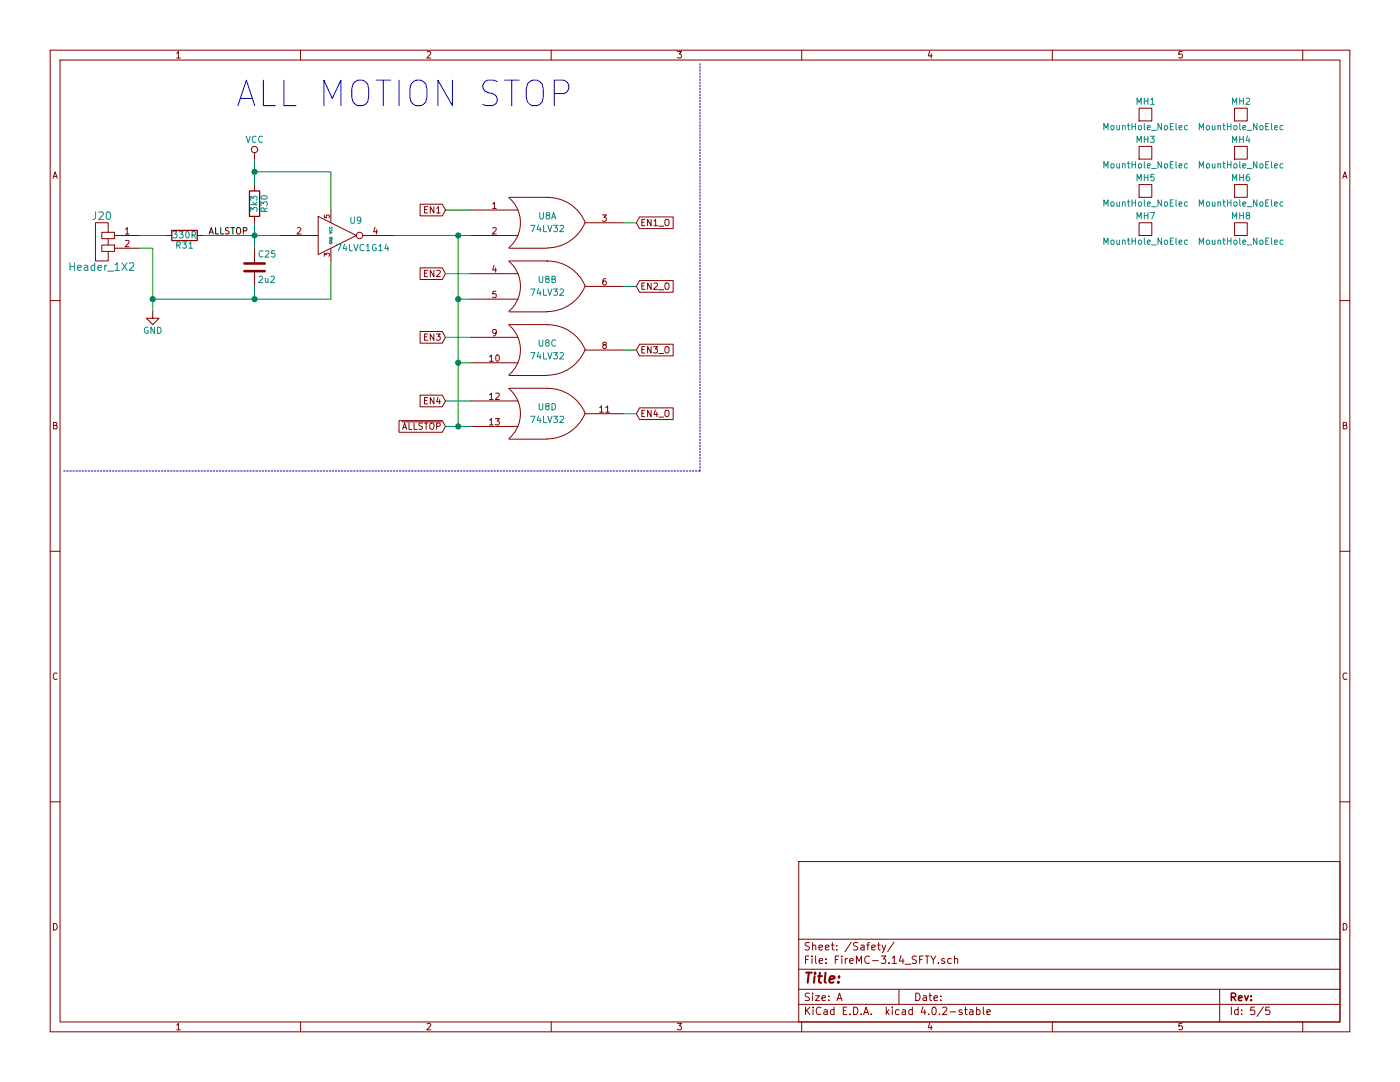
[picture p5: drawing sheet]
EESchema Schematic File Version 2
LIBS:power
LIBS:device
LIBS:transistors
LIBS:conn
LIBS:linear
LIBS:regul
LIBS:74xx
LIBS:cmos4000
LIBS:adc-dac
LIBS:memory
LIBS:xilinx
LIBS:microcontrollers
LIBS:dsp
LIBS:microchip
LIBS:analog_switches
LIBS:motorola
LIBS:texas
LIBS:intel
LIBS:audio
LIBS:interface
LIBS:digital-audio
LIBS:philips
LIBS:display
LIBS:cypress
LIBS:siliconi
LIBS:opto
LIBS:atmel
LIBS:contrib
LIBS:valves
LIBS:headers
LIBS:stepstick
LIBS:Linear Technologies
LIBS:Microchip Technologies
LIBS:Maxim Integrated
LIBS:Intersil
LIBS:mounting hole
LIBS:TI
LIBS:power_transistors
LIBS:FireMC-3.14-cache
EELAYER 25 0
EELAYER END
$Descr A 11000 8500
encoding utf-8
Sheet 5 5
Title ""
Date ""
Rev ""
Comp ""
Comment1 ""
Comment2 ""
Comment3 ""
Comment4 ""
$EndDescr
$Comp
L 74AHC1G14 U9
U 1 1
P 2650 1850
F 0 "U9" H 2795 1965 50  0000 C CNN
F 1 "74LVC1G14" H 2850 1750 50  0000 C CNN
F 2 "IPC_SOT:SOT95P280X145-5N" H 2745 1715 50  0001 C CNN
F 3 "" H 2795 1965 50  0000 C CNN
	1    2650 1850
	1    0    0    -1  
$EndComp
$Comp
L 74LS32 U8
U 1 1
P 4300 1750
F 0 "U8" H 4300 1800 50  0000 C CNN
F 1 "74LV32" H 4300 1700 50  0000 C CNN
F 2 "IPC_SOP:SOP65P640X120-14N" H 4300 1750 50  0001 C CNN
F 3 "" H 4300 1750 50  0000 C CNN
	1    4300 1750
	1    0    0    -1  
$EndComp
$Comp
L 74LS32 U8
U 2 1
P 4300 2250
F 0 "U8" H 4300 2300 50  0000 C CNN
F 1 "74LV32" H 4300 2200 50  0000 C CNN
F 2 "IPC_SOP:SOP65P640X120-14N" H 4300 2250 50  0001 C CNN
F 3 "" H 4300 2250 50  0000 C CNN
	2    4300 2250
	1    0    0    -1  
$EndComp
$Comp
L 74LS32 U8
U 3 1
P 4300 2750
F 0 "U8" H 4300 2800 50  0000 C CNN
F 1 "74LV32" H 4300 2700 50  0000 C CNN
F 2 "IPC_SOP:SOP65P640X120-14N" H 4300 2750 50  0001 C CNN
F 3 "" H 4300 2750 50  0000 C CNN
	3    4300 2750
	1    0    0    -1  
$EndComp
$Comp
L 74LS32 U8
U 4 1
P 4300 3250
F 0 "U8" H 4300 3300 50  0000 C CNN
F 1 "74LV32" H 4300 3200 50  0000 C CNN
F 2 "IPC_SOP:SOP65P640X120-14N" H 4300 3250 50  0001 C CNN
F 3 "" H 4300 3250 50  0000 C CNN
	4    4300 3250
	1    0    0    -1  
$EndComp
$Comp
L C C25
U 1 1
P 2000 2100
F 0 "C25" H 2025 2200 50  0000 L CNN
F 1 "2u2" H 2025 2000 50  0000 L CNN
F 2 "IPC_CAP:CAPC1608X90N" H 2038 1950 50  0001 C CNN
F 3 "" H 2000 2100 50  0000 C CNN
	1    2000 2100
	1    0    0    -1  
$EndComp
$Comp
L R R30
U 1 1
P 2000 1600
F 0 "R30" V 2080 1600 50  0000 C CNN
F 1 "3k3" V 2000 1600 50  0000 C CNN
F 2 "IPC_RES:RESC1608X55N" V 1930 1600 50  0001 C CNN
F 3 "" H 2000 1600 50  0000 C CNN
	1    2000 1600
	1    0    0    -1  
$EndComp
$Comp
L R R31
U 1 1
P 1450 1850
F 0 "R31" V 1530 1850 50  0000 C CNN
F 1 "330R" V 1450 1850 50  0000 C CNN
F 2 "IPC_RES:RESC1608X55N" V 1380 1850 50  0001 C CNN
F 3 "" H 1450 1850 50  0000 C CNN
	1    1450 1850
	0    1    1    0   
$EndComp
$Comp
L Header_1X2 J20
U 1 1
P 800 1900
F 0 "J20" H 800 2100 60  0000 C CNN
F 1 "Header_1X2" H 800 1700 60  0000 C CNN
F 2 "IPC_MFG:SULLINS_PRPC002SAAN-RC" H 800 1800 60  0001 C CNN
F 3 "" H 800 1800 60  0000 C CNN
	1    800  1900
	-1   0    0    -1  
$EndComp
$Comp
L GND #PWR059
U 1 1
P 1200 2450
F 0 "#PWR059" H 1200 2200 50  0001 C CNN
F 1 "GND" H 1200 2300 50  0000 C CNN
F 2 "" H 1200 2450 50  0000 C CNN
F 3 "" H 1200 2450 50  0000 C CNN
	1    1200 2450
	1    0    0    -1  
$EndComp
$Comp
L VCC #PWR060
U 1 1
P 2000 1250
F 0 "#PWR060" H 2000 1100 50  0001 C CNN
F 1 "VCC" H 2000 1400 50  0000 C CNN
F 2 "" H 2000 1250 50  0000 C CNN
F 3 "" H 2000 1250 50  0000 C CNN
	1    2000 1250
	1    0    0    -1  
$EndComp
Wire Wire Line
	1100 1950 1200 1950
Wire Wire Line
	1200 1950 1200 2450
Wire Wire Line
	1200 2350 2600 2350
Connection ~ 2000 2350
Wire Wire Line
	1100 1850 1300 1850
Wire Wire Line
	1600 1850 2200 1850
Wire Wire Line
	2000 1750 2000 1950
Connection ~ 2000 1850
Wire Wire Line
	2600 2350 2600 2050
Wire Wire Line
	2600 1650 2600 1350
Wire Wire Line
	2600 1350 2000 1350
Wire Wire Line
	2000 1250 2000 1450
Connection ~ 2000 1350
Text Label 1950 1850 2    50   ~ 0
ALLSTOP
Connection ~ 1200 2350
Wire Wire Line
	2000 2250 2000 2350
Text GLabel 3500 1650 0    50   Input ~ 0
EN1
Text GLabel 3500 2150 0    50   Input ~ 0
EN2
Text GLabel 3500 2650 0    50   Input ~ 0
EN3
Text GLabel 3500 3150 0    50   Input ~ 0
EN4
Text GLabel 5000 1750 2    50   Input ~ 0
EN1_O
Text GLabel 5000 2250 2    50   Input ~ 0
EN2_O
Text GLabel 5000 2750 2    50   Input ~ 0
EN3_O
Text GLabel 5000 3250 2    50   Input ~ 0
EN4_O
Text GLabel 3500 3350 0    50   Input ~ 0
~ALLSTOP
Wire Wire Line
	3700 1850 3100 1850
Wire Wire Line
	3700 3350 3500 3350
Wire Wire Line
	3600 3350 3600 1850
Connection ~ 3600 1850
Connection ~ 3600 3350
Wire Wire Line
	3700 2350 3600 2350
Connection ~ 3600 2350
Wire Wire Line
	3700 2850 3600 2850
Connection ~ 3600 2850
Wire Wire Line
	3500 3150 3700 3150
Wire Wire Line
	3500 2650 3700 2650
Wire Wire Line
	3500 2150 3700 2150
Wire Wire Line
	3500 1650 3700 1650
Wire Wire Line
	4900 1750 5000 1750
Wire Wire Line
	4900 2250 5000 2250
Wire Wire Line
	4900 2750 5000 2750
Wire Wire Line
	4900 3250 5000 3250
Text Notes 1850 850  0    200  ~ 0
ALL MOTION STOP
Wire Notes Line
	5500 500  5500 3700
Wire Notes Line
	5500 3700 500  3700
$Comp
L MountHole_NoElec MH2
U 1 1
P 9750 900
F 0 "MH2" H 9750 1000 50  0000 C CNN
F 1 "MountHole_NoElec" H 9750 800 50  0000 C CNN
F 2 "IPC_MFG:IMELLC_MH275X600NPTH" H 9750 900 50  0001 C CNN
F 3 "" H 9750 900 50  0000 C CNN
	1    9750 900 
	1    0    0    -1  
$EndComp
$Comp
L MountHole_NoElec MH1
U 1 1
P 9000 900
F 0 "MH1" H 9000 1000 50  0000 C CNN
F 1 "MountHole_NoElec" H 9000 800 50  0000 C CNN
F 2 "IPC_MFG:IMELLC_MH275X600NPTH" H 9000 900 50  0001 C CNN
F 3 "" H 9000 900 50  0000 C CNN
	1    9000 900 
	1    0    0    -1  
$EndComp
$Comp
L MountHole_NoElec MH3
U 1 1
P 9000 1200
F 0 "MH3" H 9000 1300 50  0000 C CNN
F 1 "MountHole_NoElec" H 9000 1100 50  0000 C CNN
F 2 "IPC_MFG:IMELLC_MH275X600NPTH" H 9000 1200 50  0001 C CNN
F 3 "" H 9000 1200 50  0000 C CNN
	1    9000 1200
	1    0    0    -1  
$EndComp
$Comp
L MountHole_NoElec MH4
U 1 1
P 9750 1200
F 0 "MH4" H 9750 1300 50  0000 C CNN
F 1 "MountHole_NoElec" H 9750 1100 50  0000 C CNN
F 2 "IPC_MFG:IMELLC_MH275X600NPTH" H 9750 1200 50  0001 C CNN
F 3 "" H 9750 1200 50  0000 C CNN
	1    9750 1200
	1    0    0    -1  
$EndComp
$Comp
L MountHole_NoElec MH6
U 1 1
P 9750 1500
F 0 "MH6" H 9750 1600 50  0000 C CNN
F 1 "MountHole_NoElec" H 9750 1400 50  0000 C CNN
F 2 "IPC_MFG:IMELLC_MH275X600NPTH" H 9750 1500 50  0001 C CNN
F 3 "" H 9750 1500 50  0000 C CNN
	1    9750 1500
	1    0    0    -1  
$EndComp
$Comp
L MountHole_NoElec MH5
U 1 1
P 9000 1500
F 0 "MH5" H 9000 1600 50  0000 C CNN
F 1 "MountHole_NoElec" H 9000 1400 50  0000 C CNN
F 2 "IPC_MFG:IMELLC_MH275X600NPTH" H 9000 1500 50  0001 C CNN
F 3 "" H 9000 1500 50  0000 C CNN
	1    9000 1500
	1    0    0    -1  
$EndComp
$Comp
L MountHole_NoElec MH7
U 1 1
P 9000 1800
F 0 "MH7" H 9000 1900 50  0000 C CNN
F 1 "MountHole_NoElec" H 9000 1700 50  0000 C CNN
F 2 "IPC_MFG:IMELLC_MH275X600NPTH" H 9000 1800 50  0001 C CNN
F 3 "" H 9000 1800 50  0000 C CNN
	1    9000 1800
	1    0    0    -1  
$EndComp
$Comp
L MountHole_NoElec MH8
U 1 1
P 9750 1800
F 0 "MH8" H 9750 1900 50  0000 C CNN
F 1 "MountHole_NoElec" H 9750 1700 50  0000 C CNN
F 2 "IPC_MFG:IMELLC_MH275X600NPTH" H 9750 1800 50  0001 C CNN
F 3 "" H 9750 1800 50  0000 C CNN
	1    9750 1800
	1    0    0    -1  
$EndComp
$EndSCHEMATC
